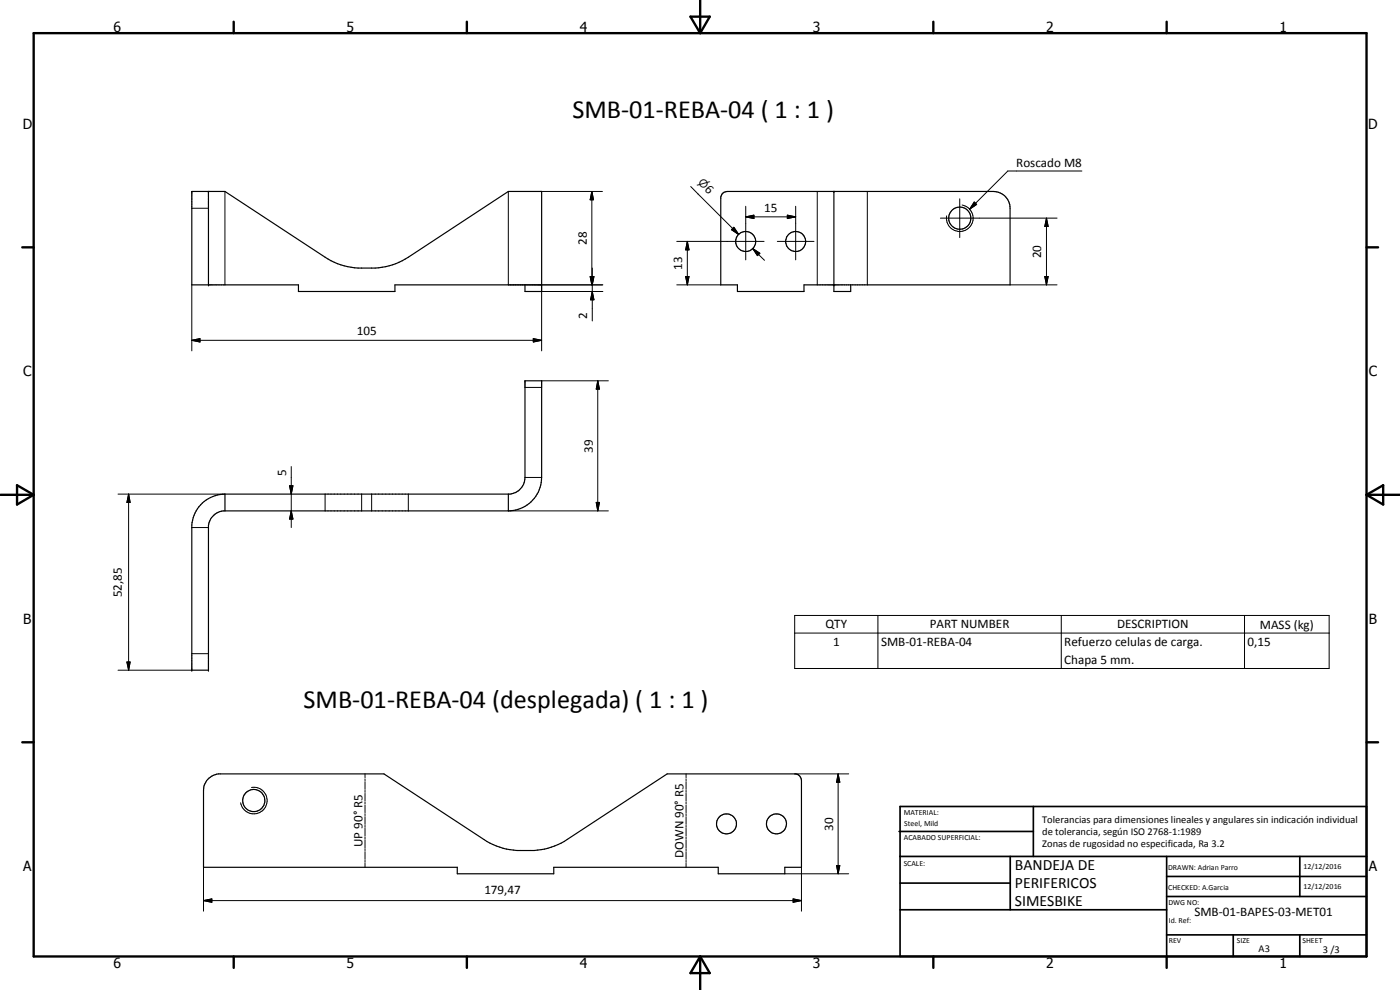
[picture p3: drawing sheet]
<svg xmlns="http://www.w3.org/2000/svg" width="420mm" height="297mm" viewBox="0 0 420 297" stroke-linecap="round" stroke-linejoin="round" font-family="sans-serif">
<g fill="none" stroke="#000" stroke-width=".35">
<path d="M62.6 57.4v28.1M216.7 58.2l.6-.5 1-.3h79.8a5 5 0 0 1 5 5.1v23h-61.8v2h-20v-2h-5v-26.4zM250.3 57.4v30.1h5v-2M157.6 85.5v2h4.9v-30.1h-9.9l-30.1 19.8a19.8 19.8 0 0 1-9.9 3.2 28 28 0 0 1-8.3-.4l-3-.9-2.8-1.4-31-20.3h-9.9v28.1h32v2h28.9v-2h44M67.5 148.3a10 10 0 0 0-9.9 9.2v43.6h5v-43.4a5.1 5.1 0 0 1 4.4-4.4h85.6M67.5 148.3h85.6a5 5 0 0 0 4.5-5v-29h4.9v29a10 10 0 0 1-9.9 10M67.5 148.3v5M152.6 148.3v5M62.3 233.8l1.7-1.2 1.6-.4h49.6l30 19.7a20.7 20.7 0 0 0 9.9 3.3 34.3 34.3 0 0 0 8.3-.4l3-1 2.9-1.3 30.9-20.3h38.7a2.07 2.07 0 0 1 1.6 2v26h-5v2h-20v-2h-49.3v2h-29v-2h-76.1v-23l.2-1.6z"/>
<circle cx="223.8" cy="72.5" r="3"/>
<circle cx="238.8" cy="72.5" r="3"/>
<circle cx="288" cy="65.4" r="3.3"/>
<circle cx="76.2" cy="240.2" r="3.3"/>
<circle cx="218" cy="247.2" r="3"/>
<circle cx="233" cy="247.2" r="2.99"/>
</g>
<g fill="#000">
<circle cx="62.6" cy="57.4" r=".18"/>
<circle cx="250.3" cy="57.4" r=".18"/>
<circle cx="62.6" cy="85.5" r=".18"/>
<circle cx="250.3" cy="85.5" r=".18"/>
<circle cx="57.6" cy="201.1" r=".18"/>
<circle cx="62.6" cy="201.1" r=".18"/>
</g>
<g fill="none" stroke="#000" stroke-width=".3">
<path d="M67.5 57.4v28.1M152.6 57.4v28.1h28.3M162.5 57.4h18.3M177.6 57.4l.5 2.5h-1zM177.6 57.4v28.1M207.3 56l14.4 14.4M245.3 57.4v28.1M260.3 57.4v28.1M288 59.6v11.7M324.7 51.3h-22.2l-11.5 11.5M57.6 62.5h5M203.1 72.4h26.2"/>
<path d="M206.3 72.4l.5 2.6h-1zM206.3 72.4v13.1M219.5 68.9l.7-.7 1.5 2.2zM220.2 68.2l1.5 2.2-2.2-1.5zM223.8 65.1l2.5-.5v1zM223.8 65.1h15M223.8 61.9v16.1M225.9 74.6l2.1 1.4-.7 .7zM225.9 74.6l3.5 3.5M233.3 72.4h11M236.3 64.6l2.5 .5-2.5 .5zM238.8 61.9v16.1"/>
<path d="M282.2 65.4h35M288.7 61.5a4 4 0 0 1 3.3 4.6 4 4 0 0 1-4.7 3.3 4 4 0 0 1-3.2-4.6M292.4 60.6l.7 .7-2.1 1.5zM314.1 65.4l.5 2.5h-1zM314.1 65.4v20.1M57.6 85.5v19.8M162.5 85.5v19.8M162.5 87.5h18.4M177.1 83h1l-.5 2.5zM177.2 83h1.1l-.6 2.5zM177.2 83l.5 2.5 .6-2.5h-1.2l.5 2.5M177.7 87.5l.6 2.5h-1.1z"/>
<path d="M177.7 80.4v15.9M178.1 83l-.5 2.5M203.1 85.5h13.2M205.8 83h1l-.5 2.5zM303.1 85.5h14.1M313.6 83h1l-.5 2.5zM57.6 102.1l2.4-.5v1zM57.6 102.1h104.9M157.6 116.2h4.9M160.1 101.6l2.4 .5-2.4 .5zM162.5 114.3h20.1M179.4 114.3l.5 2.5h-1z"/>
<path d="M179.4 114.3v39M87.4 140v18.3M35.4 148.3h32.1M38.6 148.3l.5 2.4h-1zM38.6 148.3v52.8M57.6 158.3h5M86.9 145.8h1l-.5 2.5zM87.4 153.3l.5 2.4h-1zM97.6 148.3v5M108.5 148.3v5M111.5 148.3v5M122.5 148.3v5"/>
<path d="M152.6 153.3h30M157.6 143.3h4.9M178.9 150.7h1l-.5 2.6zM38.1 198.6h1l-.5 2.5zM57.6 196.1h5M238.5 184.7h160.4v15.9h-160.4zM238.5 189.9h160.4M263.5 184.7v15.9M318.5 184.7v15.9M373.5 184.7v15.9M35.4 201.1h22.2M75.5 236.3a4 4 0 0 1 4.6 3.2 4 4 0 0 1-3.3 4.7 4 4 0 0 1-4.6-3.3"/>
<path d="M109.5 232.2v1.1M109.5 233.7v.5M109.5 234.5v2.4M109.5 237.2v.5M109.5 238v2.4M205.9 232.2v1.1M205.9 233.7v.5M205.9 234.5v2.4M205.9 237.2v.5M205.9 238v2.4M238.5 232.2h16.2M251.5 232.2l.5 2.5h-.9z"/>
<path d="M251.5 232.2v30M109.5 240.7v.5M109.5 241.6v2.2M109.5 244.1v.6M109.5 245v2.4M109.5 247.6v.6M109.5 248.5v2.4M109.5 251.2v.6M109.5 252v2.4M109.5 254.6v.6M109.5 255.5v2.4M109.5 258.1v.6"/>
<path d="M109.5 259v1.2M205.9 240.7v.5M205.9 241.6v2.2M205.9 244.1v.6M205.9 245v2.4M205.9 247.6v.6M205.9 248.5v2.4M205.9 251.2v.6M205.9 252v2.4M205.9 254.6v.6M205.9 255.5v2.4M205.9 258.1v.6"/>
<path d="M205.9 259v1.2M251.1 259.7h.9l-.5 2.5zM61.1 270.2l2.5-.5v1zM61.1 270.2h179.4M61.1 260.2v13.2M235.5 262.2h19.2M238 269.7l2.5 .5-2.5 .5zM240.5 260.2v13.2"/>
</g>
<g fill="none" stroke="#000" stroke-width=".71">
<path d="M10.1 9.9h400v277.1h-400zM70.1 6.5v3.4M140.1 6.5v3.4M207.2 5h5.8l-2.9 4.9zM210.1 0v9.9M280.1 6.5v3.4M350.1 6.5v3.4M6.7 74.2h3.4M410.1 74.2h3.5M.1 148.5h10M5.1 145.6l5 2.9-5 2.9zM410.1 148.5h10"/>
<path d="M410.1 148.5l5-2.9v5.8zM6.7 222.7h3.4M410.1 222.7h3.5M70.1 287v3.4M140.1 287v3.4M210.1 287v10M210.1 287l2.9 5h-5.8zM280.1 287v3.4M350.1 287v3.4"/>
</g>
<g fill="none" stroke="#000" stroke-width=".51">
<path d="M269.8 249.5h40.3M270.1 242h140v45h-140zM270.1 257h140M303.2 257v16M310.1 242v15M350.1 257v30M390.1 257v12M270.1 265h33.1M270.1 273h80M350.1 269h60M350.1 263h60M350.1 280.5h60"/>
<path d="M370.1 280.5v6.5M390.1 280.5v6.5"/>
</g>
<g fill="#000">
<path d="M177.6 57.4l.5 2.5h-1zM206.3 72.4l.5 2.6h-1zM220.2 68.2l1.5 2.2-2.2-1.5zM223.8 65.1l2.5-.5v1zM225.9 74.6l2.1 1.4-.7 .7zM236.3 64.6l2.5 .5-2.5 .5zM292.4 60.6l.7 .7-2.1 1.5zM314.1 65.4l.5 2.5h-1zM177.1 83h1l-.5 2.5zM177.2 83h1.1l-.6 2.5zM177.7 87.5l.6 2.5h-1.1zM205.8 83h1l-.5 2.5z"/>
<path d="M313.6 83h1l-.5 2.5zM57.6 102.1l2.4-.5v1zM160.1 101.6l2.4 .5-2.4 .5zM179.4 114.3l.5 2.5h-1zM38.6 148.3l.5 2.4h-1zM86.9 145.8h1l-.5 2.5zM87.4 153.3l.5 2.4h-1zM178.9 150.7h1l-.5 2.6zM38.1 198.6h1l-.5 2.5zM251.5 232.2l.5 2.5h-.9zM251.1 259.7h.9l-.5 2.5zM61.1 270.2l2.5-.5v1z"/>
<path d="M238 269.7l2.5 .5-2.5 .5z"/>
</g>
<g font-size="7.9">
<text x="171.8" y="35.5">SMB-01-REBA-04 ( 1 : 1 )</text>
<text x="91.1" y="212.3">SMB-01-REBA-04 (desplegada) ( 1 : 1 )</text>
</g>
<g font-size="4.7">
<text x="304.6" y="261.1">BANDEJA DE</text>
<text x="304.6" y="266.5">PERIFERICOS</text>
<text x="304.6" y="271.9">SIMESBIKE</text>
</g>
<g font-size="4.2">
<text x="34" y="9.6">6</text>
<text x="104" y="9.6">5</text>
<text x="174" y="9.6">4</text>
<text x="244" y="9.6">3</text>
<text x="314" y="9.6">2</text>
<text x="384" y="9.6">1</text>
<text x="6.8" y="38.7">D</text>
<text x="410.6" y="38.7">D</text>
<text x="7" y="112.9">C</text>
<text x="410.8" y="112.9">C</text>
<text x="7" y="187.1">B</text>
<text x="410.8" y="187.1">B</text>
<text x="7" y="261.4">A</text>
<text x="410.8" y="261.4">A</text>
<text x="34" y="290.4">6</text>
<text x="104" y="290.4">5</text>
<text x="174" y="290.4">4</text>
<text x="244" y="290.4">3</text>
<text x="314" y="290.4">2</text>
<text x="384" y="290.4">1</text>
</g>
<g font-size="3.9">
<text x="305" y="50.2">Roscado M8</text>
<text x="211.3" y="57" transform="rotate(45 211.3 57)">6</text>
<text x="229.3" y="63.5">15</text>
<text x="176.1" y="73.5" transform="rotate(-90 176.1 73.5)">28</text>
<text x="312.5" y="77.5" transform="rotate(-90 312.5 77.5)">20</text>
<text x="204.8" y="81" transform="rotate(-90 204.8 81)">13</text>
<text x="176.2" y="95.6" transform="rotate(-90 176.2 95.6)">2</text>
<text x="107" y="100.5">105</text>
<text x="177.9" y="135.8" transform="rotate(-90 177.9 135.8)">39</text>
<text x="85.9" y="142.8" transform="rotate(-90 85.9 142.8)">5</text>
<text x="36.5" y="179.2" transform="rotate(-90 36.5 179.2)">52,85</text>
<text x="247.8" y="188.6">QTY</text>
<text x="279" y="188.6">PART NUMBER</text>
<text x="335.3" y="188.6">DESCRIPTION</text>
<text x="378.1" y="188.6">MASS (kg)</text>
<text x="250" y="193.8">1</text>
<text x="264.4" y="193.9">SMB-01-REBA-04</text>
<text x="319.4" y="194">Refuerzo celulas de carga.</text>
<text x="374.4" y="193.9">0,15</text>
<text x="319.4" y="199.3">Chapa 5 mm.</text>
<text x="250" y="249.2" transform="rotate(-90 250 249.2)">30</text>
<text x="108.8" y="254.1" transform="rotate(-90 108.8 254.1)">UP 90° R5</text>
<text x="205.1" y="257.3" transform="rotate(-90 205.1 257.3)">DOWN 90° R5</text>
<text x="145.4" y="268.1">179,47</text>
<text x="358.5" y="275">SMB-01-BAPES-03-MET01</text>
</g>
<text font-size="3.3" x="209.4" y="55" transform="rotate(45 209.4 55)">⌀</text>
<g font-size="3.1">
<text x="312.7" y="246.8">Tolerancias para dimensiones lineales y angulares sin indicación individual</text>
<text x="312.7" y="250.4">de tolerancia, según ISO 2768-1:1989</text>
<text x="312.7" y="254">Zonas de rugosidad no especificada, Ra 3.2</text>
<text x="377.7" y="285.6">A3</text>
<text x="397" y="285.9">3 /3</text>
</g>
<g font-size="2.4">
<text x="271.2" y="244.4">MATERIAL:</text>
<text x="271.3" y="252">ACABADO SUPERFICIAL:</text>
<text x="271.4" y="247.9">Steel, Mild</text>
<text x="271.2" y="259.7">SCALE:</text>
<text x="350.6" y="261">DRAWN: Adrian Parro</text>
<text x="391.2" y="260.6">12/12/2016</text>
<text x="350.6" y="267">CHECKED: A.Garcia</text>
<text x="391.2" y="266.7">12/12/2016</text>
<text x="350.6" y="271.4">DWG NO:</text>
<text x="350.8" y="276.9">Id. Ref:</text>
<text x="350.8" y="282.8">REV</text>
<text x="371.2" y="282.9">SIZE</text>
<text x="390.9" y="282.9">SHEET</text>
</g>
</svg>
